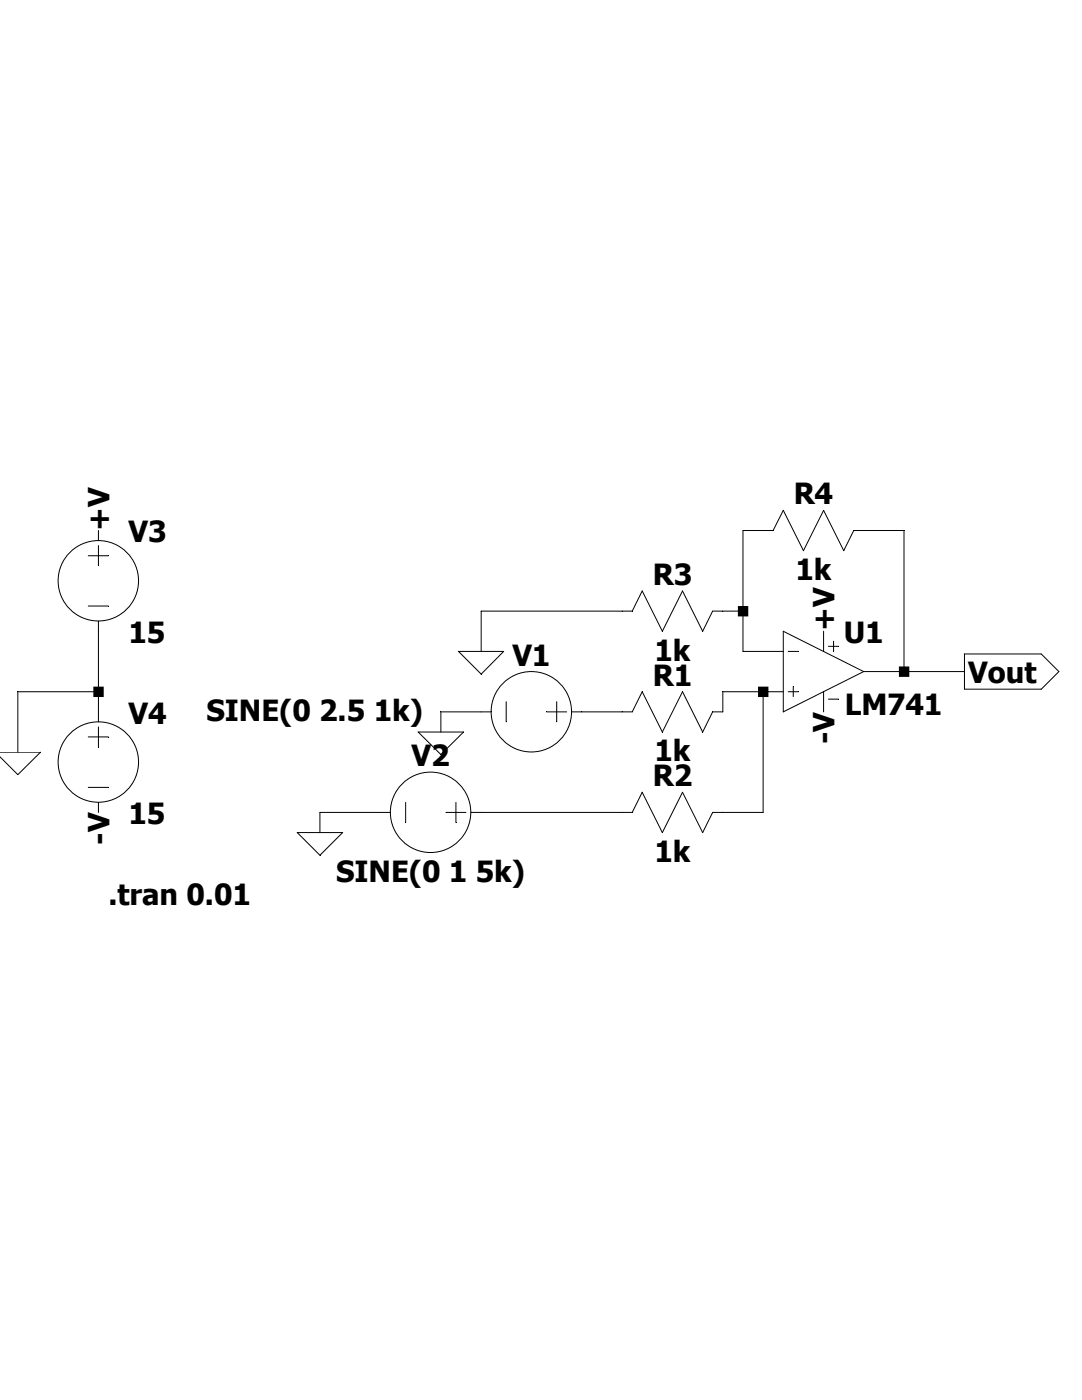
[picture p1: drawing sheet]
<svg xmlns="http://www.w3.org/2000/svg" width="216mm" height="279mm" viewBox="0 0 216 279" stroke-linecap="round" stroke-linejoin="round" font-family="sans-serif">
<g fill="none" stroke="#000" stroke-width=".2">
<path d="M17.6 110.9h4M19.6 105.9v2M19.6 108.9v4M17.6 120.9h4M19.6 138h-16v12.1M19.6 124v20.1M91.5 130h9l-4.5 4.5zM148.3 122h-6.1l-2 4-4-8.1-4 8.1-4.1-8.1-1.9 4.1h-30.2v8M152.3 138v24.1h-10.1l-2 4.1-4-8.1-4 8.1-4.1-8.1-1.9 4h-32.2M156.3 126l16 8-16 8.1zM156.3 130h-8v-24.1h6l2-4 4 8 4-8 4.1 8 1.9-4h10.1v28.1M156.3 138h-12.1v4.1h-2l-2 4-4-8.1-4 8.1-4.1-8.1-1.9 4.1h-12.1"/>
<path d="M157.3 130h2M157.3 138h2M158.3 137v2M164.3 126v4M164.3 138v4.1M165.3 129h2M165.3 139.5h2M166.3 128v2M172.3 134h20.1M192.4 130.5h15.4l3.5 3.5-3.5 3.5h-15.4zM-.1 150.1h8.2l-4.5 4.5-3.6-3.6M17.6 147.1h4"/>
<path d="M17.6 157.1h4M19.6 145.1v4M83.4 146.1h9.1l-4.5 4.5zM98 142.1h-10v4M101 140v4.1M109.1 142.1h4M111.1 140v4.1M19.6 160.1v2M59.3 166.2h9.1l-4.6 4.5zM77.9 162.1h-14.1v4.1M80.9 160.1v4.1M89 162.1h4"/>
<path d="M91 160.1v4.1"/>
<circle cx="19.6" cy="115.9" r="8"/>
<circle cx="19.6" cy="152.1" r="8"/>
<circle cx="106" cy="142" r="8"/>
<circle cx="85.9" cy="162.1" r="8"/>
</g>
<path d="M18.6 137h2.1v2.1h-2.1zM147.2 120.9h2.1v2.1h-2.1zM151.3 137h2v2.1h-2zM179.4 133h2v2.1h-2z" fill-rule="evenodd" fill="#000"/>
<g font-size="5.8">
<text x="158.4" y="100.7">R4</text>
<text x="21.8" y="105.9" transform="rotate(-90 21.8 105.9)">+V</text>
<text x="25.7" y="108.2">V3</text>
<text x="130.3" y="116.8">R3</text>
<text x="158.7" y="115.7">1k</text>
<text x="166.5" y="126" transform="rotate(-90 166.5 126)">+V</text>
<text x="25.7" y="128.3">15</text>
<text x="130.6" y="131.8">1k</text>
<text x="168.4" y="128.3">U1</text>
<text x="102.2" y="132.8">V1</text>
<text x="130.3" y="136.9">R1</text>
<text x="193.2" y="136.4">Vout</text>
<text x="41.2" y="143.9">SINE(0 2.5 1k)</text>
<text x="168.6" y="142.6">LM741</text>
<text x="25.7" y="144.4">V4</text>
<text x="166.5" y="148.5" transform="rotate(-90 166.5 148.5)">-V</text>
<text x="82.1" y="152.9">V2</text>
<text x="130.6" y="151.9">1k</text>
<text x="130.3" y="156.9">R2</text>
<text x="25.7" y="164.5">15</text>
<text x="21.8" y="168.6" transform="rotate(-90 21.8 168.6)">-V</text>
<text x="130.6" y="172">1k</text>
<text x="67.1" y="176">SINE(0 1 5k)</text>
<text x="21.6" y="180.6">.tran 0.01</text>
</g>
</svg>
